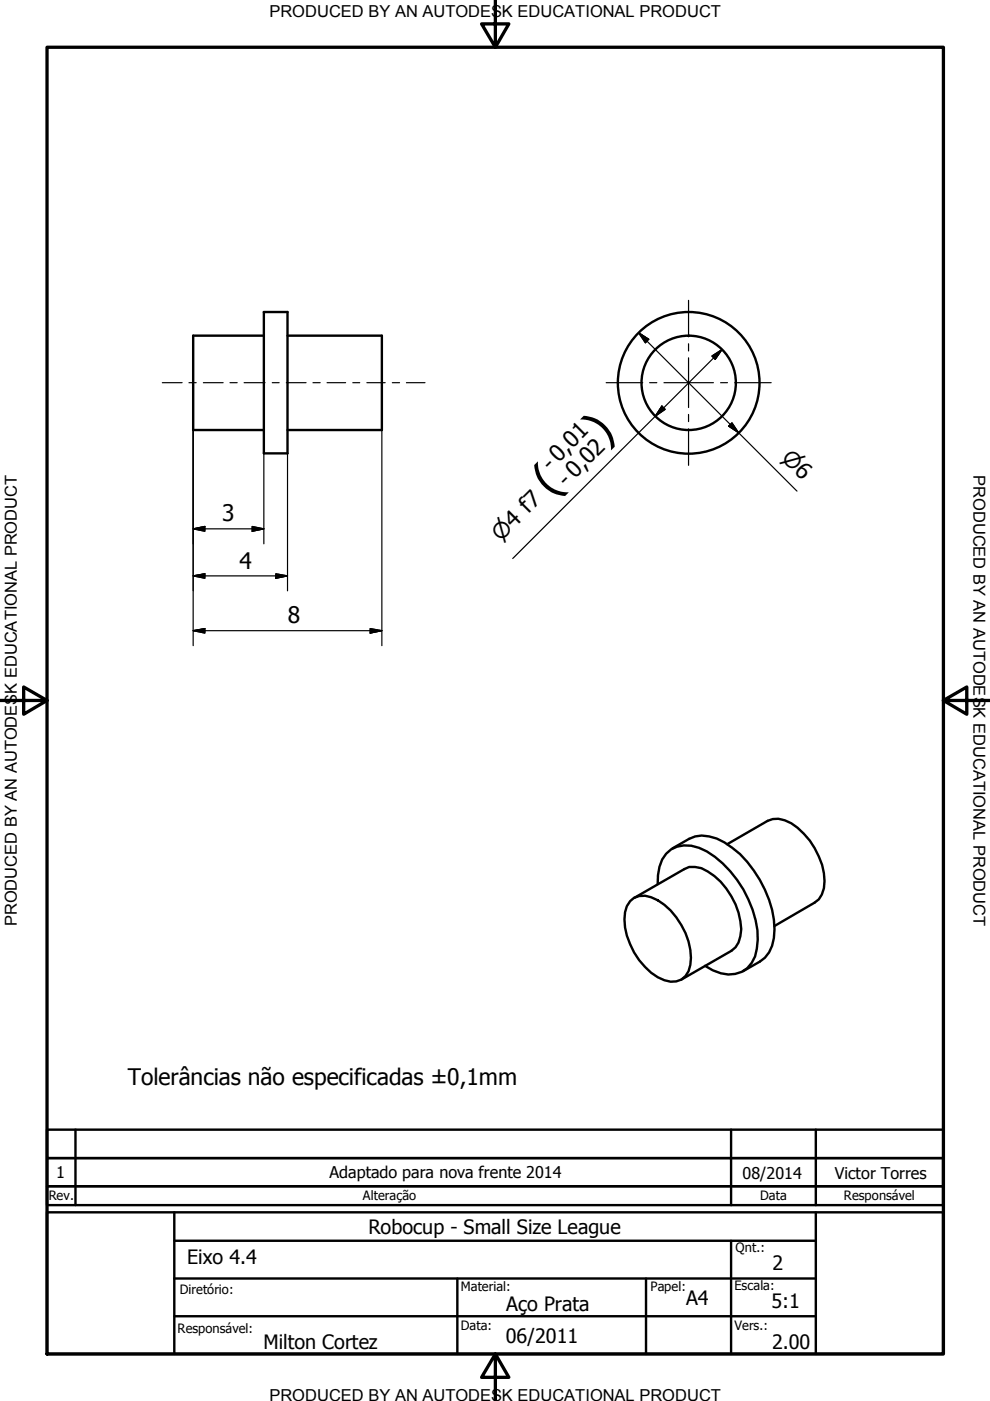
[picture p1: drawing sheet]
<svg xmlns="http://www.w3.org/2000/svg" width="210mm" height="297mm" viewBox="0 0 210 297" stroke-linecap="round" stroke-linejoin="round" font-family="sans-serif">
<!-- layer: Visible (ISO) -->
<g fill="none" stroke="#000" stroke-width=".51">
<path d="M55.9 71.2h-14.9v20h14.9M55.9 66.2h5.1v29.9h-5.1zM61 71.2h20v20h-20M142.6 179.9l3.5-2.1a6.7 6.7 0 0 1 5.9 0 22.5 22.5 0 0 1 11.7 15.1 13.1 13.1 0 0 1-.6 9l-.9 1.2-1.1 .8-3.6 2M154.2 179l8.6-5a5 5 0 0 1 5 .5 15.8 15.8 0 0 1 7 12.3 5 5 0 0 1-2.1 4.6l-8.5 4.9M133.6 191.1a3.9 3.9 0 0 1 4.4-.9 14.7 14.7 0 0 1 8.5 12.9 5 5 0 0 1-2 4.6 5 5 0 0 1-5.1-.5 15.4 15.4 0 0 1-7-12.3l.1-1.5 .4-1.3zM134.5 190.4l10.6-6.1a4.9 4.9 0 0 1 5 .5 15.7 15.7 0 0 1 7.1 12.2 5.2 5.2 0 0 1-2.1 4.6l-10.6 6.1M139.4 187.4a9.2 9.2 0 0 1 1.8-6.4 6 6 0 0 1 7-1.2 20.9 20.9 0 0 1 10.5 10.9 16.5 16.5 0 0 1 1.4 12.1 5.7 5.7 0 0 1-7.3 3.6l-1.7-.7-1.6-.9"/>
<circle cx="146" cy="81.2" r="15"/>
<circle cx="146" cy="81.2" r="10"/>
</g>
<!-- layer: Border (ISO) -->
<path d="M10 10h190v277.1h-190zM105 0v10l-2.9-4.9h5.8l-2.9 4.9M0 148.5h10l-5-2.8v5.7l5-2.9M200 148.5l5 2.9v-5.7l-5 2.8h10M105 287.1l2.9 4.9h-5.8l2.9-4.9v9.9" fill="none" stroke="#000" stroke-width=".7"/>
<!-- layer: Title (ISO) -->
<path d="M10 239.5h190v6h-190zM16 239.5v16M155 239.5v16M173 239.5v16M10 245.5h190v6h-190zM10 251.5h190v4h-190zM37 263.1h136M137 271.1v16" fill="none" stroke="#000" stroke-width=".51"/>
<!-- layer: Title (ANSI) -->
<path d="M10 257h190v30.1h-190zM37 257v30.1M173 257v30.1M37 279.1h136M37 271.1h136M97 271.1v16M155 263.1v24" fill="none" stroke="#000" stroke-width=".51"/>
<!-- layer: Dimension (ISO) -->
<g fill="none" stroke="#000" stroke-width=".25">
<path d="M135.4 70.5l2.1 1.4-.7 .8zM135.4 70.5l33.6 33.6M150.9 75.5l2.2-1.4-1.5 2.1zM153.1 74.1l-44.4 44.3M41 91.2v45.7M55.9 96.1v19.2M61 96.1v29.2M81 91.2v45.7M140.3 86.1l.7 .7-2.1 1.5zM154.5 90.3l.7-.7 1.4 2.1zM41 112.1l2.4-.5v1zM41 112.1h14.9"/>
<path d="M53.5 111.6l2.4 .5-2.4 .5zM41 122.1l2.4-.4v.9zM41 133.7l2.4-.4v.9zM41 122.1h20M41 133.7h40M58.5 121.7l2.5 .4-2.5 .5zM78.5 133.3l2.5 .4-2.5 .5z"/>
</g>
<g fill="#000" stroke="#000" stroke-width=".25">
<path d="M135.4 70.5l2.1 1.4zM135.4 70.5l2.1 1.4-.7 .8zM153.1 74.1l-1.5 2.1zM150.9 75.5l2.2-1.4-1.5 2.1zM140.3 86.1l-1.4 2.2zM140.3 86.1l.7 .7-2.1 1.5zM154.5 90.3l2.1 1.4zM154.5 90.3l.7-.7 1.4 2.1zM41 112.1l2.4-.5zM41 112.1l2.4-.5v1zM53.5 112.6l2.4-.5zM53.5 111.6l2.4 .5-2.4 .5z"/>
<path d="M41 122.1l2.4-.4zM41 122.1l2.4-.4v.9zM41 133.7l2.4-.4zM41 133.7l2.4-.4v.9zM58.5 122.6l2.5-.5zM58.5 121.7l2.5 .4-2.5 .5zM78.5 134.2l2.5-.5zM78.5 133.3l2.5 .4-2.5 .5z"/>
</g>
<!-- layer: Centerline (ISO) -->
<g fill="none" stroke="#000" stroke-width=".25">
<path d="M34.4 81.1h4.2M40.1 81.1h1.5M43.1 81.1h4.2M48.8 81.1h1.5M51.8 81.1h4.4M57.7 81.1h1.5M60.7 81.1h4.2M66.4 81.1h1.5M69.3 81.1h4M74.8 81.1h1.5M77.8 81.1h3.9M83.2 81.1h1.5"/>
<path d="M86.2 81.1h3.9"/>
</g>
<!-- layer: Center Mark (ISO) -->
<path d="M146 63.7v7.7M146 72.9v1.5M146 75.9v10.5M128.5 81.1h7.8M137.7 81.1h1.6M140.8 81.1h10.5M146 87.9v1.5M146 90.9v7.8M152.8 81.1h1.4M155.8 81.1h7.7" fill="none" stroke="#000" stroke-width=".25"/>
<g font-size="9.7">
<text x="128" y="94.3" transform="rotate(-45 128 94.3)">)</text>
<text x="116.8" y="105.4" transform="rotate(-45 116.8 105.4)">(</text>
</g>
<g font-size="4.8">
<text x="116.8" y="100.1" transform="rotate(-45 116.8 100.1)">- 0,01</text>
<text x="120.2" y="103.6" transform="rotate(-45 120.2 103.6)">- 0,02</text>
<text x="47.1" y="110.5">3</text>
<text x="50.8" y="120.6">4</text>
<text x="61" y="132.1">8</text>
<text x="27.1" y="230">Tolerâncias não especificadas ±0,1mm</text>
</g>
<g font-size="4.6">
<text x="165.5" y="97.3" transform="rotate(45 165.5 97.3)">⌀6</text>
<text x="106.2" y="114.9" transform="rotate(-45 106.2 114.9)">⌀4 f7</text>
</g>
<g font-size="4.2">
<text x="78.1" y="261.5">Robocup - Small Size League</text>
<text x="39.7" y="268.1">Eixo 4.4</text>
<text x="163.8" y="269.3">2</text>
<text x="107.3" y="277.9">Aço Prata</text>
<text x="145.5" y="276.7">A4</text>
<text x="163.6" y="277.2">5:1</text>
<text x="55.9" y="286.1">Milton Cortez</text>
<text x="107.3" y="284.7">06/2011</text>
<text x="163.7" y="285.9">2.00</text>
</g>
<g font-size="3.5">
<text x="57.1" y="3.6">PRODUCED BY AN AUTODESK EDUCATIONAL PRODUCT</text>
<text x="206.4" y="100.7" transform="rotate(90 206.4 100.7)">PRODUCED BY AN AUTODESK EDUCATIONAL PRODUCT</text>
<text x="3.6" y="196.4" transform="rotate(-90 3.6 196.4)">PRODUCED BY AN AUTODESK EDUCATIONAL PRODUCT</text>
<text x="57.1" y="297">PRODUCED BY AN AUTODESK EDUCATIONAL PRODUCT</text>
</g>
<g font-size="3.4">
<text x="11.9" y="249.7">1</text>
<text x="69.8" y="249.7">Adaptado para nova frente 2014</text>
<text x="157.4" y="250">08/2014</text>
<text x="177" y="249.9">Victor Torres</text>
</g>
<g font-size="2.7">
<text x="10.4" y="254.5">Rev.</text>
<text x="77" y="254.5">Alteração</text>
<text x="161.2" y="254.5">Data</text>
<text x="178.9" y="254.4">Responsável</text>
<text x="156" y="265.4">Qnt.:</text>
<text x="38.1" y="274.4">Diretório:</text>
<text x="97.7" y="273.7">Material:</text>
<text x="137.9" y="273.8">Papel:</text>
<text x="155.7" y="273.6">Escala:</text>
<text x="97.7" y="282">Data:</text>
<text x="155.7" y="282">Vers.:</text>
<text x="37.7" y="282.6">Responsável:</text>
</g>
</svg>
